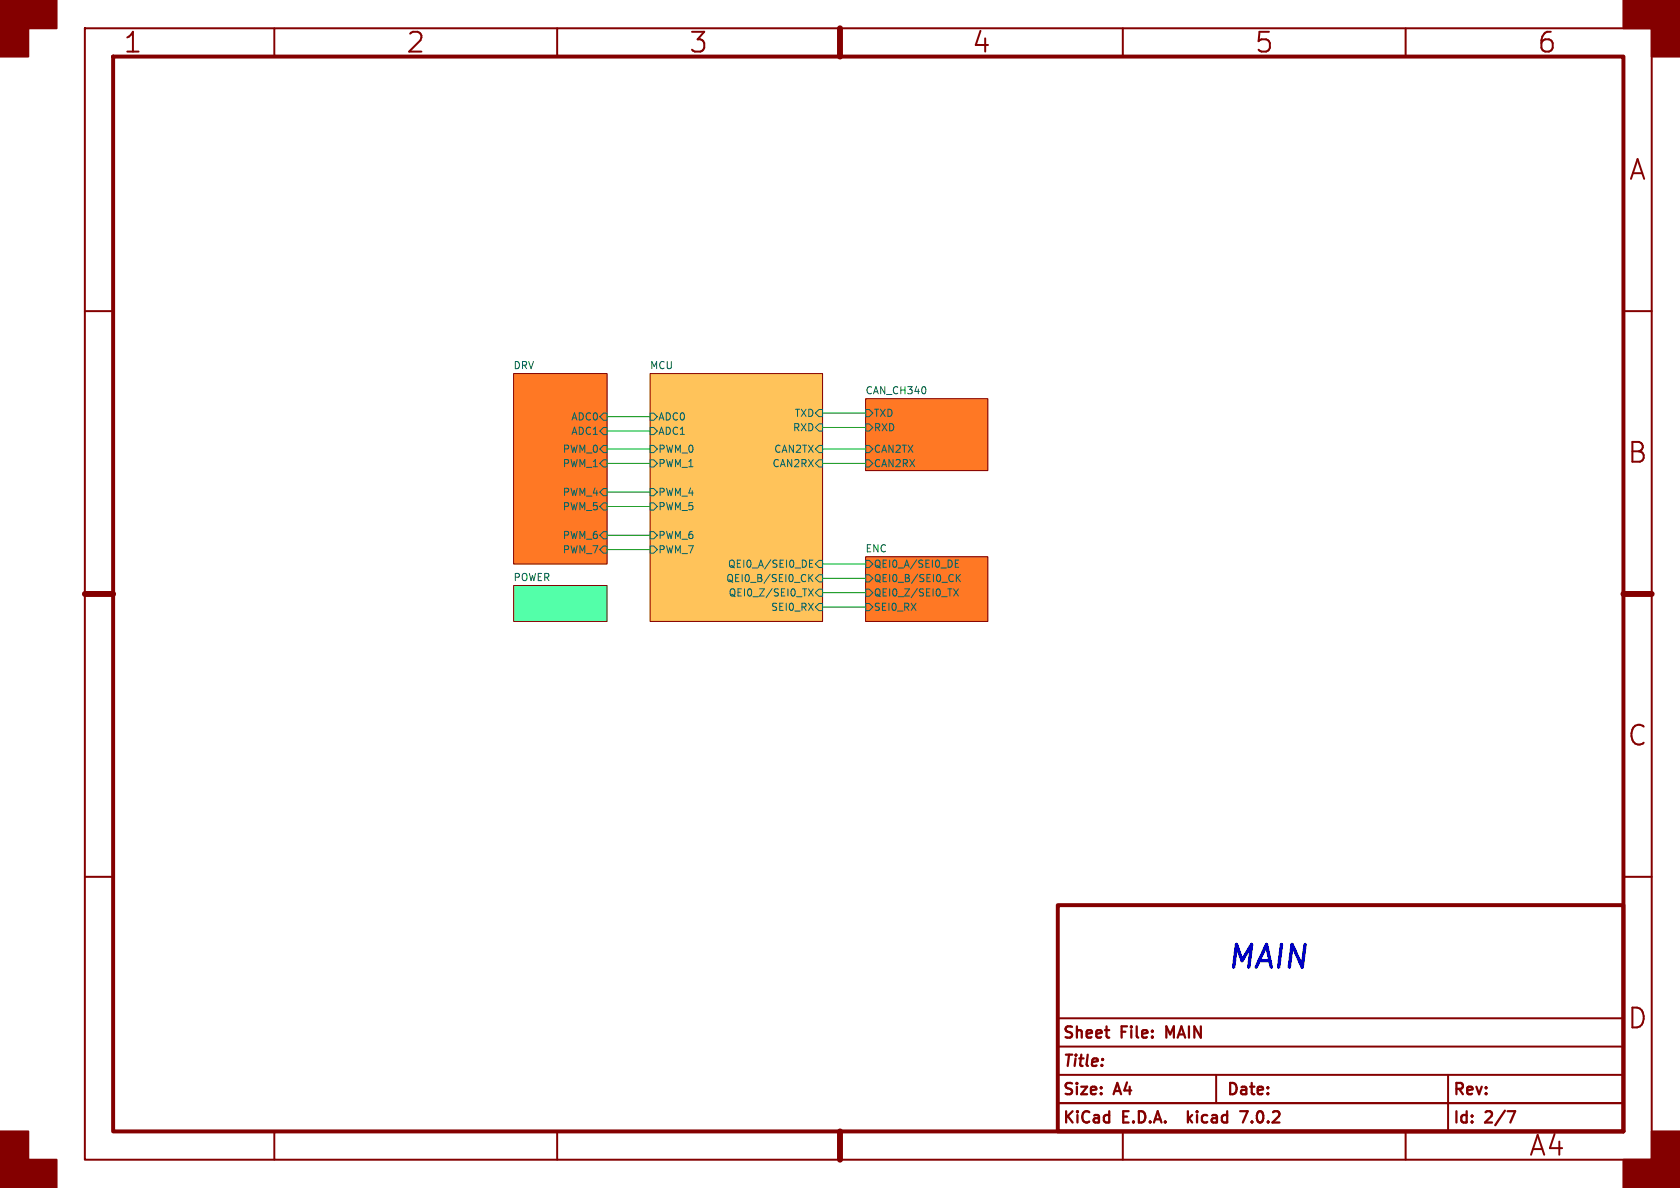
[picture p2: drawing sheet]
<svg xmlns="http://www.w3.org/2000/svg" width="297mm" height="210mm" viewBox="0 0 297 210" stroke-linecap="round" stroke-linejoin="round" font-family="sans-serif">
<g fill="none" stroke="#840000" stroke-width=".35">
<path d="M15 5h277v200h-277zM48.5 5v5M98.5 5v5M148.5 5v5M198.5 5v5M248.5 5v5M15 55h5M287 55h5M15 105h5M287 105h5M15 155h5M287 155h5"/>
<path d="M187 195h100M187 190h100M187 185h100M187 180h100M215 190v5M256 190v10M48.5 200v5M98.5 200v5M148.5 200v5M198.5 200v5M248.5 200v5"/>
</g>
<path d="M20 10h267v190h-267zM187 160h100v40h-100z" fill="none" stroke="#840000" stroke-width=".7"/>
<path d="M148.5 5v5M15 105h5M287 105h5M148.5 200v5" fill="none" stroke="#840000" stroke-width="1.1"/>
<g fill="#840000" stroke="#840000" stroke-width=".35">
<path d="M0 0h10v5h-5v5h-5z"/>
<path d="M0 200h5v5h5v5h-10z"/>
<path d="M287 0h10v10h-5v-5h-5z"/>
<path d="M292 200h5v10h-10v-5h5z"/>
</g>
<path d="M210 196.4v2M210.2 197.7l.6 .7M210.8 197.1l-.8 .8M219.2 196.4h1.4l-.9 2M266.5 196.4h1.4l-.9 2" fill="none" stroke="#840000" stroke-width=".4"/>
<g fill="#ff7824" stroke="#ff7824" stroke-width=".18">
<path d="M90.8 66h16.5v33.7h-16.5z"/>
<path d="M153 70.5h21.6v12.7h-21.6z"/>
<path d="M153 98.4h21.6v11.5h-21.6z"/>
</g>
<path d="M90.8 103.5h16.5v6.4h-16.5z" fill="#53ffa9" stroke="#53ffa9" stroke-width=".18"/>
<path d="M114.9 66h30.5v43.9h-30.5z" fill="#ffc35a" stroke="#ffc35a" stroke-width=".18"/>
<path d="M90.8 66h16.5v33.7h-16.5zM114.9 66h30.5v43.9h-30.5zM153 70.5h21.6v12.7h-21.6zM153 98.4h21.6v11.5h-21.6zM90.8 103.5h16.5v6.4h-16.5z" fill="none" stroke="#840000" stroke-width=".18"/>
<g fill="none" stroke="#006464" stroke-width=".18">
<path d="M106 76.2l.7-.6h.6v1.2h-.6zM106.7 78.7h.6v1.3h-.6l-.7-.6zM106.7 73h.6v1.3h-.6l-.7-.6zM114.9 78.7h.7l.6 .7-.6 .6h-.7zM114.9 75.6h.7l.6 .6-.6 .6h-.7zM114.9 73h.7l.6 .7-.6 .6h-.7zM144.8 72.4h.6v1.3h-.6l-.7-.7zM144.8 74.9h.6v1.3h-.6l-.7-.6zM144.8 78.7h.6v1.3h-.6l-.7-.6zM153 78.7h.7l.6 .7-.6 .6h-.7zM153 72.4h.7l.6 .6-.6 .7h-.7zM153 74.9h.7l.6 .7-.6 .6h-.7z"/>
<path d="M106 81.9l.7-.6h.6v1.3h-.6zM106 89.5l.7-.6h.6v1.3h-.6zM106.7 86.4h.6v1.2h-.6l-.7-.6zM106.7 96.5h.6v1.3h-.6l-.7-.6zM106.7 94h.6v1.3h-.6l-.7-.7zM114.9 81.3h.7l.6 .6-.6 .7h-.7zM114.9 88.9h.7l.6 .6-.6 .7h-.7zM114.9 86.4h.7l.6 .6-.6 .6h-.7zM114.9 94h.7l.6 .6-.6 .7h-.7zM114.9 96.5h.7l.6 .7-.6 .6h-.7zM143.1 99.6h.4M143.7 99h-.6v1.3h.6"/>
<path d="M144.8 99.1h.6v1.2h-.6l-.7-.6zM144.8 81.3h.6v1.3h-.6l-.7-.7zM153 81.3h.7l.6 .6-.6 .7h-.7zM153 99.1h.7l.6 .6-.6 .6h-.7zM168.9 99.6h.4M168.9 99h.6M142.9 104.1l.9 1.3M143 101.6v1.2M143.2 102.1l.5 .7M143.7 101.6l-.7 .7M143.8 104.1l-.9 1.3M144.8 104.1h.6v1.3h-.6l-.7-.6z"/>
<path d="M144.8 101.6h.6v1.3h-.6l-.7-.7zM144.8 106.7h.6v1.3h-.6l-.7-.7zM153 101.6h.7l.6 .6-.6 .7h-.7zM153 104.1h.7l.6 .7-.6 .6h-.7zM153 106.7h.7l.6 .6-.6 .7h-.7zM168.6 104.1l.8 1.3M168.9 100.3h.6M169.1 101.6v1.2M169.3 102.1l.5 .7M169.4 104.1l-.8 1.3M169.8 101.6l-.7 .7"/>
</g>
<g fill="none" stroke="#009600" stroke-width=".18">
<path d="M107.3 79.4h7.6M107.3 76.2h7.6M107.3 73.7h7.6M145.4 79.4h7.6M145.4 75.6h7.6M145.4 73h7.6M107.3 97.2h7.6M107.3 87h7.6M107.3 94.6h7.6M107.3 81.9h7.6M107.3 89.5h7.6M145.4 81.9h7.6"/>
<path d="M145.4 99.7h7.6M145.4 104.8h7.6M145.4 102.2h7.6M145.4 107.3h7.6"/>
</g>
<text font-size="5.6" fill="#0000c2" x="217.2" y="171.5">MAIN</text>
<g font-size="4.9" fill="#840000">
<text x="21.7" y="9.7">1</text>
<text x="71.7" y="9.7">2</text>
<text x="121.7" y="9.7">3</text>
<text x="171.7" y="9.7">4</text>
<text x="221.7" y="9.7">5</text>
<text x="271.7" y="9.7">6</text>
<text x="287.9" y="32.2">A</text>
<text x="287.7" y="82.2">B</text>
<text x="287.7" y="132.2">C</text>
<text x="287.7" y="182.2">D</text>
<text x="270.2" y="204.7">A4</text>
</g>
<g font-size="2.8" fill="#840000">
<text x="188" y="184">Sheet</text>
<text x="198.4" y="184">File:</text>
<text x="206.9" y="184">MAIN</text>
<text x="188" y="189">Title:</text>
<text x="188" y="194">Size:</text>
<text x="197.3" y="194">A4</text>
<text x="217" y="194">Date:</text>
<text x="257" y="194">Rev:</text>
<text x="188" y="199">KiCad</text>
<text x="198.7" y="199">E.D.A.</text>
<text x="211.3" y="199">kicad</text>
<text x="221.4" y="199">7.0.2</text>
<text x="257" y="199">Id:</text>
<text x="262.8" y="199">2/7</text>
</g>
<g font-size="1.8" fill="#006464">
<text x="90.8" y="65.3">DRV</text>
<text x="114.9" y="65.3">MCU</text>
<text x="153" y="69.8">CAN_CH340</text>
<text x="100.9" y="74.5">ADC0</text>
<text x="100.9" y="77">ADC1</text>
<text x="116.4" y="77">ADC1</text>
<text x="116.4" y="74.5">ADC0</text>
<text x="140.1" y="76.4">RXD</text>
<text x="140.4" y="73.9">TXD</text>
<text x="154.5" y="73.9">TXD</text>
<text x="154.5" y="76.4">RXD</text>
<text x="99.4" y="80.2">PWM_0</text>
<text x="99.4" y="82.7">PWM_1</text>
<text x="116.4" y="82.7">PWM_1</text>
<text x="116.4" y="80.2">PWM_0</text>
<text x="136.4" y="82.7">CAN2RX</text>
<text x="136.8" y="80.2">CAN2TX</text>
<text x="154.5" y="82.7">CAN2RX</text>
<text x="154.5" y="80.2">CAN2TX</text>
<text x="99.4" y="87.8">PWM_4</text>
<text x="116.4" y="87.8">PWM_4</text>
<text x="99.4" y="90.4">PWM_5</text>
<text x="99.4" y="95.4">PWM_6</text>
<text x="116.4" y="90.4">PWM_5</text>
<text x="116.4" y="95.4">PWM_6</text>
<text x="99.4" y="98">PWM_7</text>
<text x="116.4" y="98">PWM_7</text>
<text x="128.6" y="100.5">QEI0_A/SEI0_DE</text>
<text x="153" y="97.7">ENC</text>
<text x="154.5" y="100.5">QEI0_A/SEI0_DE</text>
<text x="90.8" y="102.8">POWER</text>
<text x="128.3" y="103.1">QEI0_B/SEI0_CK</text>
<text x="128.7" y="105.6">QEI0_Z/SEI0_TX</text>
<text x="154.5" y="103.1">QEI0_B/SEI0_CK</text>
<text x="154.5" y="105.6">QEI0_Z/SEI0_TX</text>
<text x="136.2" y="108.1">SEI0_RX</text>
<text x="154.5" y="108.1">SEI0_RX</text>
</g>
</svg>
